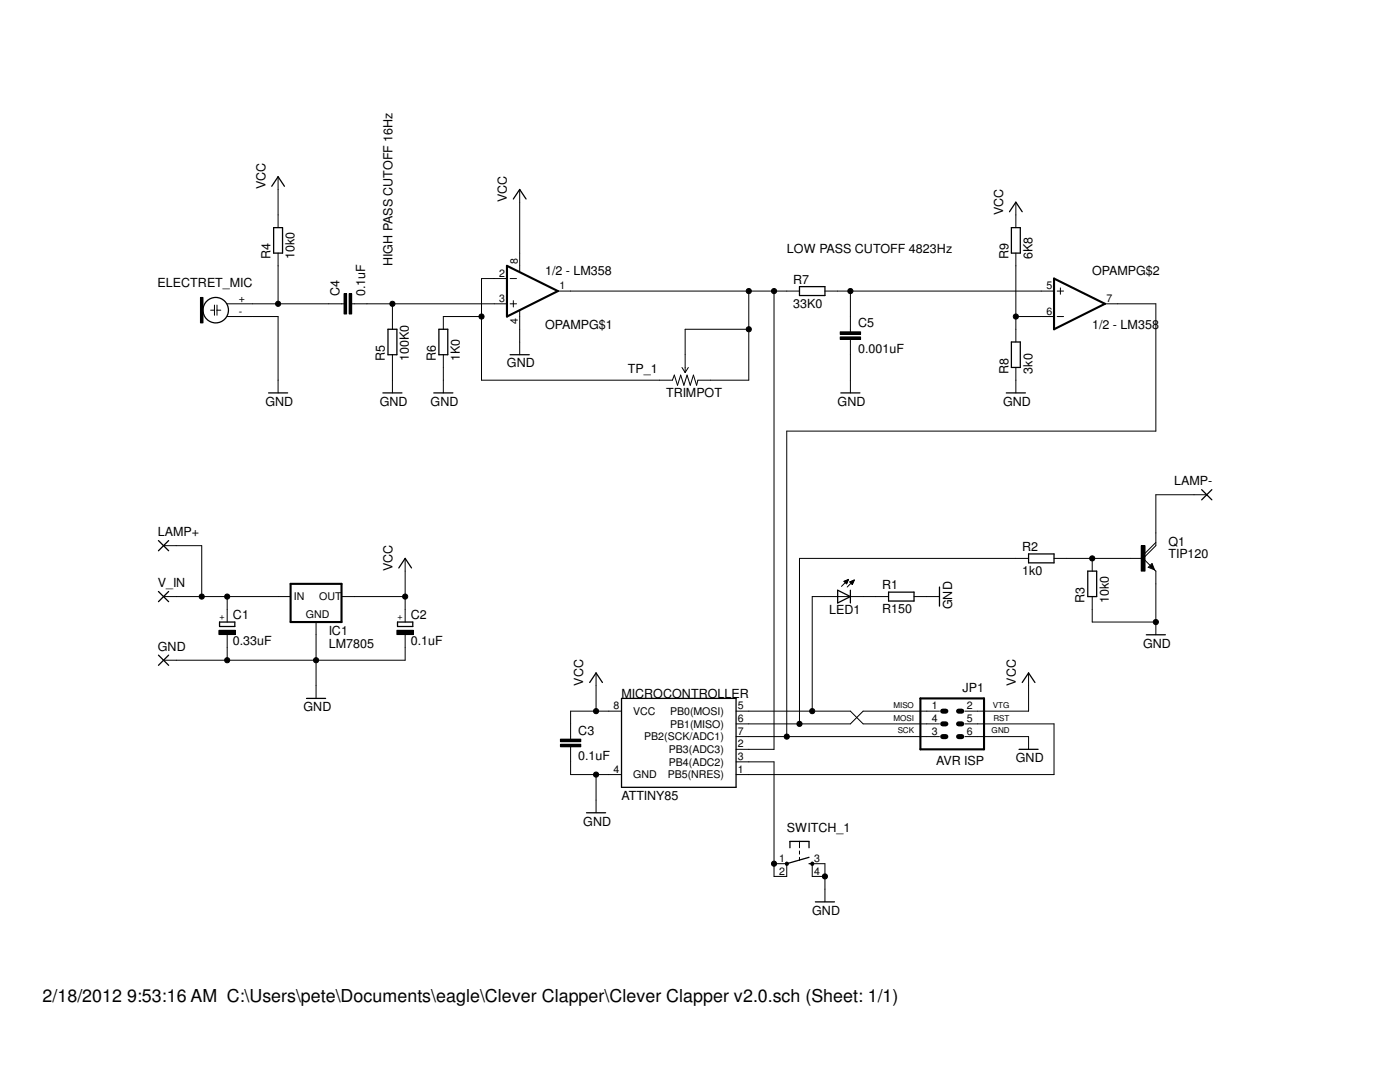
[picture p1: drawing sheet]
<svg xmlns="http://www.w3.org/2000/svg" width="279mm" height="216mm" viewBox="0 0 279 216" stroke-linecap="round" stroke-linejoin="round" font-family="sans-serif">
<g fill="none" stroke="#000" stroke-width=".25">
<path d="M54.2 37.2l1.3-1.9 1.3 1.9M102.4 39.7l1.3-1.9 1.3 1.9M54.6 45.4h1.8v5.1h-1.8zM159.6 57.2h5v1.8h-5zM201.5 42.2l1.2-1.9 1.3 1.9M201.8 45.4h1.8v5.1h-1.8zM53.6 78.4h3.8M76.4 78.4h3.8M77.4 65.7h1.8v5.1h-1.8zM86.6 78.4h3.8M87.6 65.7h1.8v5.1h-1.8zM101.8 70.8h3.8"/>
<path d="M167.8 78.4h3.8M200.8 78.4h3.8M201.8 68.2h1.8v5.1h-1.8zM239.8 97.7l2.1 2M241.9 97.7l-2.1 2M31.6 118l2.1 2.1M31.6 107.9l2.1 2M33.7 118l-2.1 2.1M33.7 107.9l-2.1 2M79.6 113.3l1.3-1.9 1.2 1.9M167.2 117.8l2.5 1.2-2.5 1.3zM169.7 117.8v2.5"/>
<path d="M177.3 118.2h5.1v1.7h-5.1zM187.5 117.1v3.8M205.3 110.5h5.1v1.8h-5.1zM217.1 114h1.8v5h-1.8zM229.9 112.9l-.2 .3 .5 .3-.3-.8-.5 .5M31.6 130.7l2.1 2.1M33.7 130.7l-2.1 2.1M43.8 124.1h3.1v.9h-3.1zM61.2 139.4h3.8M79.3 124.1h3.1v.9h-3.1zM117.7 136.2l1.3-1.9 1.2 1.9M124 139.4h22.9v17.7h-22.9z"/>
<path d="M204 136.2l1.3-1.9 1.2 1.9M228.8 126.7h3.8M203.4 149.5h3.8M117.1 162.2h3.8M157.6 169.2v-1.3h3.9v1.3M161.5 172.3h.6M161.5 171.1l-4.5 1.2M162.7 180h3.8"/>
<circle cx="43.1" cy="61.9" r="2.54"/>
</g>
<g fill="none" stroke="#000" stroke-width=".2">
<path d="M55.5 35.3v10.1M103.7 37.8v16.4M40 59.4h.5v5h-.5zM55.5 50.5v10.1M68.7 58.6h.5v4.1h-.5zM69.7 58.6h.5v4.1h-.5zM101.2 55.6h-5.1v20.3h38.1l.4-1.1 .6 2.1 .6-2.1 .7 2.1 .6-2.1 .7 2.1 .6-2.1 .6 2.1 .3-1h10.1v-17.8M101.8 55.6h1.3M102.4 60v1.3M111.3 58.1h48.3M154.5 58.1v91.4h-7.6M164.6 58.1h45.8"/>
<path d="M169.7 58.1v8.1M202.7 40.3v5.1M202.7 50.5v17.7M211 58.1h1.3M211.6 57.4v1.3M42 61.9h.8M42.8 60.9v2M43.3 61.9h.8M43.3 60.9v2M45.3 63.2h10.2v15.2M45.3 60.6h23.4M70.2 60.6h31"/>
<path d="M78.3 60.6v5.1M78.3 70.8v7.6M88.5 70.8v7.6M96.1 63.2h-7.6v2.5M101.8 60.6h1.3M103.7 62v8.8M136.1 73.3l.6 1M137.4 73.3l-.7 1M149.4 65.7h-12.7v8.6M167.7 67.2h4v.5h-4zM167.7 66.2h4v.5h-4zM169.7 67.7v10.7"/>
<path d="M202.7 63.2h7.7M202.7 73.3v5.1M211 63.2h1.3M220.5 60.6h10.2v25.4h-73.7v61M240.8 98.7h-10.1v10.2l-2.6 2.5M32.6 119h25.4M32.6 108.9h7.7v10.1M45.3 119v5.1M68.2 119h12.7M80.9 111.4v12.7M168.4 116h.8M168.6 116.1h.6"/>
<path d="M168.7 116.2h.4M168.7 115.9h.5M168.8 116.3h.2M168.9 115.8h.3M168.9 116.4h.1M169.1 115.7h.2M169.3 115.7h.1M169.3 115.6l-1.4 1.4M169.3 115.6l-.9 .4M169.3 115.6l-.3 .9-.6-.5M169.7 116.2h.6M169.7 116.1h.6"/>
<path d="M169.8 116.2h.5M169.8 116.3h.4M169.9 116h.5M169.9 116.4h.3M170 116.5h.1M170.1 115.9h.3M170.1 116.6h.1M170.3 115.8h.2M170.5 115.7l-1.4 1.4M170.5 115.7l-.9 .4 .5 .5M170.5 115.7l-.4 .9M177.3 119h-15.2v22.9"/>
<path d="M182.4 119h5.1M205.3 111.4h-45.7v33M210.4 111.4h17.7M218 111.4v2.6M218 119v5.1h12.7M227.8 108.9h.7v5.1h-.7zM228.1 111.4l2.6 2.6v12.7M229.9 112.4l.5 1.3-1.2-.5zM230.7 108.2l-2.6 2.6M43.7 125.8h3.3v.8h-3.3zM45.3 126.7v5M63.1 124.1v15.3"/>
<path d="M79.2 125.8h3.3v.8h-3.3zM80.9 126.7v5h-48.3M119 134.3v7.6M205.3 134.3v7.6h-12.7M111.8 148.5h4.1v.5h-4.1zM111.8 147.5h4.1v.5h-4.1zM113.9 149v5.6h10.1M119 154.6v7.6M124 141.9h-10.1v5.6M146.9 141.9h22.8l2.6 2.5h15.2M146.9 147h40.6M146.9 152h7.6v22.9h2.5v-2.6h-2.5"/>
<path d="M187.5 141.9h-15.2l-2.6 2.5h-22.8M192.6 144.4h17.8v10.2h-63.5M192.6 147h12.7v2.5M156.8 172.1l.2-.1 .3 .1v.5h-.5zM159.6 167.9v1.3M159.6 169.8v.6M159.6 171.1v.6M161.9 172.1l.2-.1 .2 .1v.5h-.4zM164.6 174.9h-2.5v-2.6h2.5v7.7"/>
<circle cx="149.4" cy="58.1" r=".51"/>
<circle cx="154.5" cy="58.1" r=".51"/>
<circle cx="169.7" cy="58.1" r=".51"/>
<circle cx="55.5" cy="60.6" r=".51"/>
<circle cx="78.3" cy="60.6" r=".51"/>
<circle cx="96.1" cy="63.2" r=".51"/>
<circle cx="149.4" cy="65.7" r=".51"/>
<circle cx="202.7" cy="63.2" r=".51"/>
<circle cx="40.3" cy="119" r=".51"/>
<circle cx="45.3" cy="119" r=".51"/>
<circle cx="80.9" cy="119" r=".51"/>
<circle cx="218" cy="111.4" r=".51"/>
<circle cx="45.3" cy="131.7" r=".51"/>
<circle cx="63.1" cy="131.7" r=".51"/>
<circle cx="230.7" cy="124.1" r=".51"/>
<circle cx="119" cy="154.6" r=".51"/>
<circle cx="119" cy="141.9" r=".51"/>
<circle cx="157" cy="147" r=".51"/>
<circle cx="159.5" cy="144.4" r=".51"/>
<circle cx="162.1" cy="141.9" r=".51"/>
<circle cx="154.5" cy="172.3" r=".51"/>
<circle cx="164.6" cy="174.9" r=".51"/>
</g>
<path d="M101.2 53l10.1 5.1-10.1 5.1zM210.4 55.6l10.1 5-10.1 5.1zM58 116.5h10.2v7.6h-10.2zM183.7 139.4h12.7v10.1h-12.7z" fill="none" stroke="#000" stroke-width=".42"/>
<g fill="#000">
<path d="M40 59.4h.5v5h-.5z" fill-rule="evenodd"/>
<path d="M68.7 58.6h.5v4.1h-.5z" fill-rule="evenodd"/>
<path d="M69.7 58.6h.5v4.1h-.5z" fill-rule="evenodd"/>
<path d="M167.7 67.2h4v.5h-4z" fill-rule="evenodd"/>
<path d="M167.7 66.2h4v.5h-4z" fill-rule="evenodd"/>
<path d="M227.8 108.9h.7v5.1h-.7z" fill-rule="evenodd"/>
<path d="M43.7 125.8h3.3v.8h-3.3z" fill-rule="evenodd"/>
<path d="M79.2 125.8h3.3v.8h-3.3z" fill-rule="evenodd"/>
<path d="M111.8 148.5h4.1v.5h-4.1z" fill-rule="evenodd"/>
<path d="M111.8 147.5h4.1v.5h-4.1z" fill-rule="evenodd"/>
<path d="M156.8 172.1l.2-.1 .3 .1v.5h-.5z" fill-rule="evenodd"/>
<path d="M161.9 172.1l.2-.1 .2 .1v.5h-.4z" fill-rule="evenodd"/>
<circle cx="149.4" cy="58.1" r=".51"/>
<circle cx="154.5" cy="58.1" r=".51"/>
<circle cx="169.7" cy="58.1" r=".51"/>
<circle cx="55.5" cy="60.6" r=".51"/>
<circle cx="78.3" cy="60.6" r=".51"/>
<circle cx="96.1" cy="63.2" r=".51"/>
<circle cx="149.4" cy="65.7" r=".51"/>
<circle cx="202.7" cy="63.2" r=".51"/>
<circle cx="40.3" cy="119" r=".51"/>
<circle cx="45.3" cy="119" r=".51"/>
<circle cx="80.9" cy="119" r=".51"/>
<circle cx="218" cy="111.4" r=".51"/>
<circle cx="45.3" cy="131.7" r=".51"/>
<circle cx="63.1" cy="131.7" r=".51"/>
<circle cx="230.7" cy="124.1" r=".51"/>
<circle cx="119" cy="154.6" r=".51"/>
<circle cx="119" cy="141.9" r=".51"/>
<circle cx="157" cy="147" r=".51"/>
<circle cx="159.5" cy="144.4" r=".51"/>
<circle cx="162.1" cy="141.9" r=".51"/>
<circle cx="154.5" cy="172.3" r=".51"/>
<circle cx="164.6" cy="174.9" r=".51"/>
</g>
<path d="M188.1 141.9h.7M188.1 144.4h.7M188.1 147h.7M191.3 141.9h.6M191.3 144.4h.6M191.3 147h.6" fill="none" stroke="#000" stroke-width="1"/>
<text font-size="3.6" x="8.5" y="200">2/18/2012 9:53:16 AM C:\Users\pete\Documents\eagle\Clever Clapper\Clever Clapper v2.0.sch (Sheet: 1/1)</text>
<g font-size="2.5">
<text x="53" y="37.8" transform="rotate(-90 53 37.8)">VCC</text>
<text x="101.2" y="40.3" transform="rotate(-90 101.2 40.3)">VCC</text>
<text x="200.2" y="42.9" transform="rotate(-90 200.2 42.9)">VCC</text>
<text x="54" y="51.8" transform="rotate(-90 54 51.8)">R4</text>
<text x="58.8" y="51.8" transform="rotate(-90 58.8 51.8)">10k0</text>
<text x="78.3" y="53" transform="rotate(-90 78.3 53)">HIGH PASS CUTOFF 16Hz</text>
<text x="157.1" y="50.5">LOW PASS CUTOFF 4823Hz</text>
<text x="201.3" y="51.8" transform="rotate(-90 201.3 51.8)">R9</text>
<text x="206" y="51.8" transform="rotate(-90 206 51.8)">6K8</text>
<text x="31.5" y="57.4">ELECTRET_MIC</text>
<text x="67.8" y="59.1" transform="rotate(-90 67.8 59.1)">C4</text>
<text x="72.9" y="59.1" transform="rotate(-90 72.9 59.1)">0.1uF</text>
<text x="108.8" y="54.8">1/2 - LM358</text>
<text x="158.3" y="56.6">R7</text>
<text x="218" y="54.9">OPAMPG$2</text>
<text x="108.8" y="65.6">OPAMPG$1</text>
<text x="158.3" y="61.4">33K0</text>
<text x="171.2" y="65.3">C5</text>
<text x="218" y="65.7">1/2 - LM358</text>
<text x="171.2" y="70.4">0.001uF</text>
<text x="76.8" y="72.1" transform="rotate(-90 76.8 72.1)">R5</text>
<text x="81.6" y="72.1" transform="rotate(-90 81.6 72.1)">100K0</text>
<text x="87" y="72.1" transform="rotate(-90 87 72.1)">R6</text>
<text x="91.8" y="72.1" transform="rotate(-90 91.8 72.1)">1K0</text>
<text x="101.2" y="73.3">GND</text>
<text x="125.3" y="74.4">TP_1</text>
<text x="201.3" y="74.6" transform="rotate(-90 201.3 74.6)">R8</text>
<text x="206" y="74.6" transform="rotate(-90 206 74.6)">3k0</text>
<text x="53" y="80.9">GND</text>
<text x="75.8" y="80.9">GND</text>
<text x="85.9" y="80.9">GND</text>
<text x="132.9" y="79.2">TRIMPOT</text>
<text x="167.2" y="80.9">GND</text>
<text x="200.2" y="80.9">GND</text>
<text x="234.4" y="96.9">LAMP-</text>
<text x="31.5" y="107">LAMP+</text>
<text x="78.3" y="114" transform="rotate(-90 78.3 114)">VCC</text>
<text x="204" y="109.9">R2</text>
<text x="233.2" y="111.4">TIP120</text>
<text x="233.2" y="108.9">Q1</text>
<text x="31.5" y="117.2">V_IN</text>
<text x="176.1" y="117.5">R1</text>
<text x="204" y="114.7">1k0</text>
<text x="46.5" y="123.6">C1</text>
<text x="82" y="123.6">C2</text>
<text x="165.5" y="122.6">LED1</text>
<text x="176.1" y="122.3">R150</text>
<text x="190" y="121.6" transform="rotate(-90 190 121.6)">GND</text>
<text x="216.5" y="120.3" transform="rotate(-90 216.5 120.3)">R3</text>
<text x="221.3" y="120.3" transform="rotate(-90 221.3 120.3)">10k0</text>
<text x="31.5" y="129.9">GND</text>
<text x="46.5" y="128.7">0.33uF</text>
<text x="65.6" y="129.2">LM7805</text>
<text x="65.6" y="126.7">IC1</text>
<text x="82" y="128.7">0.1uF</text>
<text x="228.1" y="129.2">GND</text>
<text x="116.4" y="136.8" transform="rotate(-90 116.4 136.8)">VCC</text>
<text x="202.7" y="136.8" transform="rotate(-90 202.7 136.8)">VCC</text>
<text x="60.6" y="141.9">GND</text>
<text x="124" y="139.4">MICROCONTROLLER</text>
<text x="192.1" y="138.1">JP1</text>
<text x="115.4" y="146.6">C3</text>
<text x="115.4" y="151.7">0.1uF</text>
<text x="186.9" y="152.7">AVR ISP</text>
<text x="202.7" y="152.1">GND</text>
<text x="124" y="159.6">ATTINY85</text>
<text x="116.4" y="164.7">GND</text>
<text x="157.1" y="166">SWITCH_1</text>
<text x="162.1" y="182.5">GND</text>
</g>
<g font-size="2.1">
<text x="103.4" y="52.7" transform="rotate(-90 103.4 52.7)">8</text>
<text x="99.7" y="55.2">2</text>
<text x="111.7" y="57.7">1</text>
<text x="208.8" y="57.7">5</text>
<text x="47.7" y="62.8">-</text>
<text x="47.7" y="60.3">+</text>
<text x="99.7" y="60.3">3</text>
<text x="103.4" y="64.7" transform="rotate(-90 103.4 64.7)">4</text>
<text x="208.8" y="62.8">6</text>
<text x="220.9" y="60.3">7</text>
<text x="58.7" y="119.7">IN</text>
<text x="63.7" y="119.7">OUT</text>
<text x="61" y="123.4">GND</text>
<text x="122.5" y="141.5">8</text>
<text x="126.4" y="142.7">VCC</text>
<text x="133.7" y="142.7">PB0(MOSI)</text>
<text x="147.2" y="141.5">5</text>
<text x="186" y="141.5">1</text>
<text x="193" y="141.5">2</text>
<text x="128.6" y="147.7">PB2(SCK/ADC1)</text>
<text x="133.7" y="145.2">PB1(MISO)</text>
<text x="147.2" y="144.1">6</text>
<text x="147.2" y="146.6">7</text>
<text x="147.2" y="149.1">2</text>
<text x="186" y="146.6">3</text>
<text x="186" y="144.1">4</text>
<text x="193" y="144.1">5</text>
<text x="193" y="146.6">6</text>
<text x="122.5" y="154.2">4</text>
<text x="126.4" y="155.3">GND</text>
<text x="133.3" y="155.3">PB5(NRES)</text>
<text x="133.5" y="150.3">PB3(ADC3)</text>
<text x="133.5" y="152.8">PB4(ADC2)</text>
<text x="147.2" y="154.2">1</text>
<text x="147.2" y="151.7">3</text>
<text x="155.5" y="172">1</text>
<text x="162.5" y="172">3</text>
<text x="155.5" y="174.5">2</text>
<text x="162.5" y="174.5">4</text>
</g>
<g font-size="1.8">
<text x="44.7" y="123.7" transform="rotate(-90 44.7 123.7)">+</text>
<text x="80.3" y="123.7" transform="rotate(-90 80.3 123.7)">+</text>
</g>
<g font-size="1.6">
<text x="178.3" y="143.8">MOSI</text>
<text x="178.3" y="141.3">MISO</text>
<text x="198.2" y="141.3">VTG</text>
<text x="198.3" y="143.8">RST</text>
<text x="179.2" y="146.3">SCK</text>
<text x="197.9" y="146.3">GND</text>
</g>
</svg>
